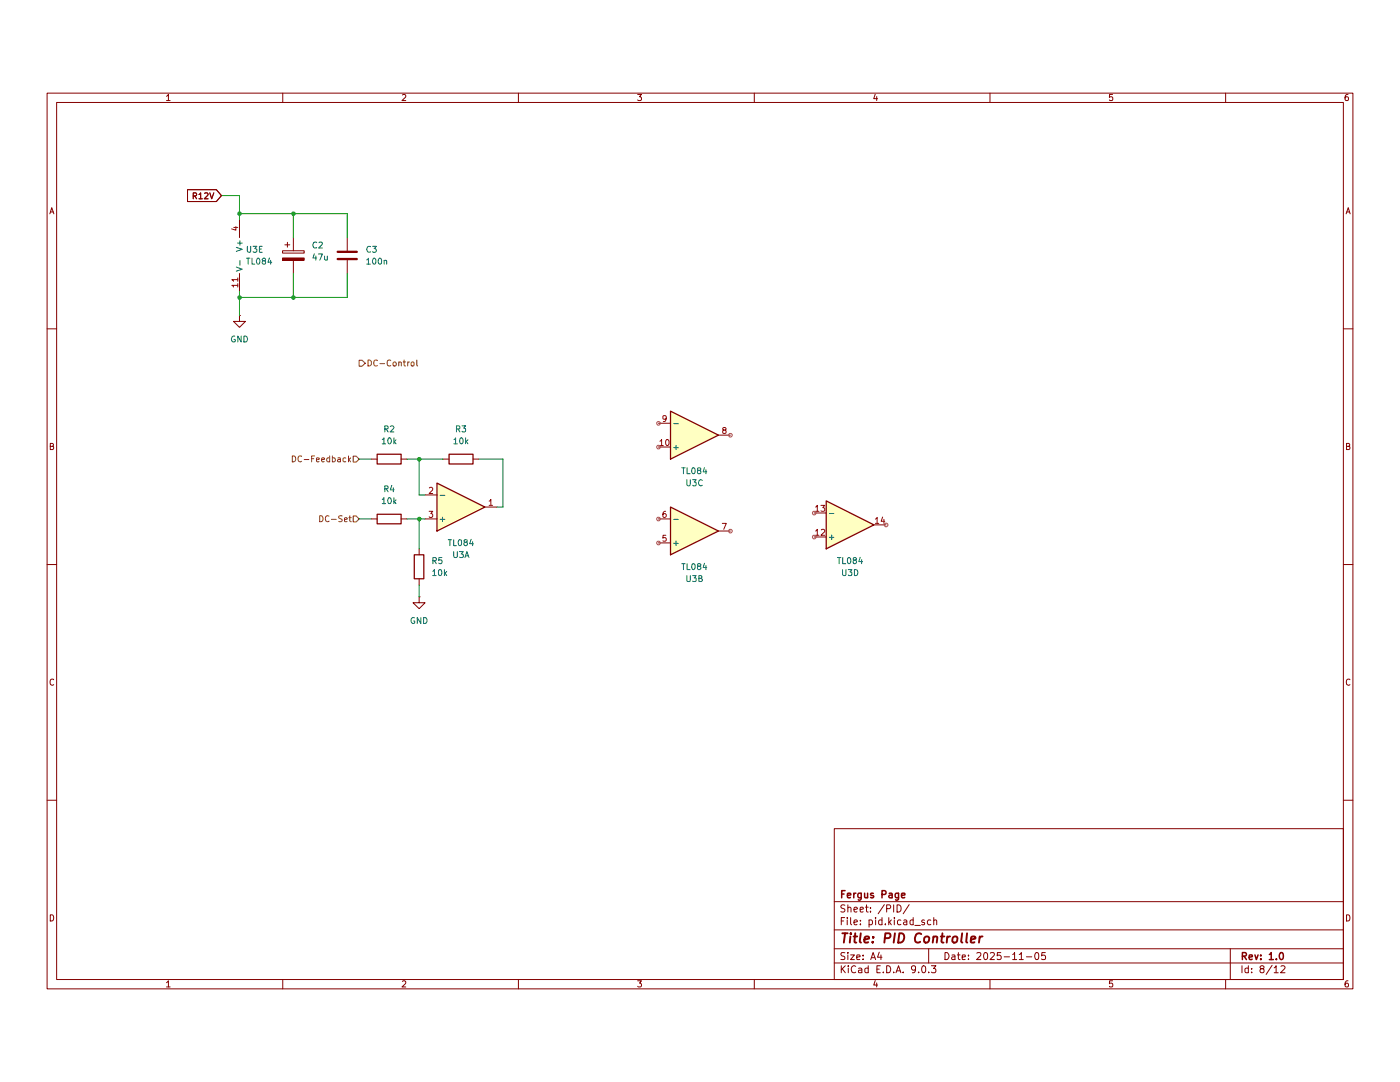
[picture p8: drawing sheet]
(kicad_sch
 (version 20250114)
 (generator "eeschema")
 (generator_version "9.0")
 (paper "A4")
 (title_block
  (title "PID Controller")
  (date "2025-11-05")
  (rev "1.0")
  (company "Fergus Page"))
 (lib_symbols
  (symbol "Amplifier_Operational:TL084"
   (pin_names
    (offset 0.127)) (exclude_from_sim no) (in_bom yes) (on_board yes)
   (property "Reference" "U" (at 0 5.08 0) (effects (font (size 1.27 1.27)) (justify left)))
   (property "Value" "TL084" (at 0 -5.08 0) (effects (font (size 1.27 1.27)) (justify left)))
   (property "Footprint" "" (at -1.27 2.54 0) (effects (font (size 1.27 1.27)) (hide yes)))
   (property "Datasheet" "http://www.ti.com/lit/ds/symlink/tl081.pdf" (at 1.27 5.08 0) (effects (font (size 1.27 1.27)) (hide yes)))
   (property "Description" "Quad JFET-Input Operational Amplifiers, DIP-14/SOIC-14/SSOP-14" (at 0 0 0) (effects (font (size 1.27 1.27)) (hide yes)))
   (property "ki_locked" "" (at 0 0 0) (effects (font (size 1.27 1.27))))
   (symbol "TL084_1_1"
    (polyline (pts (xy -5.08 5.08) (xy 5.08 0) (xy -5.08 -5.08) (xy -5.08 5.08)) (stroke (width 0.254) (type default)) (fill (type background)))
    (pin input line (at -7.62 2.54 0) (length 2.54) (name "+" (effects (font (size 1.27 1.27)))) (number "3" (effects (font (size 1.27 1.27)))))
    (pin input line (at -7.62 -2.54 0) (length 2.54) (name "-" (effects (font (size 1.27 1.27)))) (number "2" (effects (font (size 1.27 1.27)))))
    (pin output line (at 7.62 0 180) (length 2.54) (name "~" (effects (font (size 1.27 1.27)))) (number "1" (effects (font (size 1.27 1.27))))))
   (symbol "TL084_2_1"
    (polyline (pts (xy -5.08 5.08) (xy 5.08 0) (xy -5.08 -5.08) (xy -5.08 5.08)) (stroke (width 0.254) (type default)) (fill (type background)))
    (pin input line (at -7.62 2.54 0) (length 2.54) (name "+" (effects (font (size 1.27 1.27)))) (number "5" (effects (font (size 1.27 1.27)))))
    (pin input line (at -7.62 -2.54 0) (length 2.54) (name "-" (effects (font (size 1.27 1.27)))) (number "6" (effects (font (size 1.27 1.27)))))
    (pin output line (at 7.62 0 180) (length 2.54) (name "~" (effects (font (size 1.27 1.27)))) (number "7" (effects (font (size 1.27 1.27))))))
   (symbol "TL084_3_1"
    (polyline (pts (xy -5.08 5.08) (xy 5.08 0) (xy -5.08 -5.08) (xy -5.08 5.08)) (stroke (width 0.254) (type default)) (fill (type background)))
    (pin input line (at -7.62 2.54 0) (length 2.54) (name "+" (effects (font (size 1.27 1.27)))) (number "10" (effects (font (size 1.27 1.27)))))
    (pin input line (at -7.62 -2.54 0) (length 2.54) (name "-" (effects (font (size 1.27 1.27)))) (number "9" (effects (font (size 1.27 1.27)))))
    (pin output line (at 7.62 0 180) (length 2.54) (name "~" (effects (font (size 1.27 1.27)))) (number "8" (effects (font (size 1.27 1.27))))))
   (symbol "TL084_4_1"
    (polyline (pts (xy -5.08 5.08) (xy 5.08 0) (xy -5.08 -5.08) (xy -5.08 5.08)) (stroke (width 0.254) (type default)) (fill (type background)))
    (pin input line (at -7.62 2.54 0) (length 2.54) (name "+" (effects (font (size 1.27 1.27)))) (number "12" (effects (font (size 1.27 1.27)))))
    (pin input line (at -7.62 -2.54 0) (length 2.54) (name "-" (effects (font (size 1.27 1.27)))) (number "13" (effects (font (size 1.27 1.27)))))
    (pin output line (at 7.62 0 180) (length 2.54) (name "~" (effects (font (size 1.27 1.27)))) (number "14" (effects (font (size 1.27 1.27))))))
   (symbol "TL084_5_1"
    (pin power_in line (at -2.54 7.62 270) (length 3.81) (name "V+" (effects (font (size 1.27 1.27)))) (number "4" (effects (font (size 1.27 1.27)))))
    (pin power_in line (at -2.54 -7.62 90) (length 3.81) (name "V-" (effects (font (size 1.27 1.27)))) (number "11" (effects (font (size 1.27 1.27))))))
   (embedded_fonts no))
  (symbol "Device:C"
   (pin_numbers (hide yes))
   (pin_names
    (offset 0.254)) (exclude_from_sim no) (in_bom yes) (on_board yes)
   (property "Reference" "C" (at 0.635 2.54 0) (effects (font (size 1.27 1.27)) (justify left)))
   (property "Value" "C" (at 0.635 -2.54 0) (effects (font (size 1.27 1.27)) (justify left)))
   (property "Footprint" "" (at 0.9652 -3.81 0) (effects (font (size 1.27 1.27)) (hide yes)))
   (property "Datasheet" "~" (at 0 0 0) (effects (font (size 1.27 1.27)) (hide yes)))
   (property "Description" "Unpolarized capacitor" (at 0 0 0) (effects (font (size 1.27 1.27)) (hide yes)))
   (symbol "C_0_1"
    (polyline (pts (xy -2.032 0.762) (xy 2.032 0.762)) (stroke (width 0.508) (type default)) (fill (type none)))
    (polyline (pts (xy -2.032 -0.762) (xy 2.032 -0.762)) (stroke (width 0.508) (type default)) (fill (type none))))
   (symbol "C_1_1"
    (pin passive line (at 0 3.81 270) (length 2.794) (name "~" (effects (font (size 1.27 1.27)))) (number "1" (effects (font (size 1.27 1.27)))))
    (pin passive line (at 0 -3.81 90) (length 2.794) (name "~" (effects (font (size 1.27 1.27)))) (number "2" (effects (font (size 1.27 1.27))))))
   (embedded_fonts no))
  (symbol "Device:C_Polarized"
   (pin_numbers (hide yes))
   (pin_names
    (offset 0.254)) (exclude_from_sim no) (in_bom yes) (on_board yes)
   (property "Reference" "C" (at 0.635 2.54 0) (effects (font (size 1.27 1.27)) (justify left)))
   (property "Value" "C_Polarized" (at 0.635 -2.54 0) (effects (font (size 1.27 1.27)) (justify left)))
   (property "Footprint" "" (at 0.9652 -3.81 0) (effects (font (size 1.27 1.27)) (hide yes)))
   (property "Datasheet" "~" (at 0 0 0) (effects (font (size 1.27 1.27)) (hide yes)))
   (property "Description" "Polarized capacitor" (at 0 0 0) (effects (font (size 1.27 1.27)) (hide yes)))
   (symbol "C_Polarized_0_1"
    (rectangle (start -2.286 0.508) (end 2.286 1.016) (stroke (width 0) (type default)) (fill (type none)))
    (polyline (pts (xy -1.778 2.286) (xy -0.762 2.286)) (stroke (width 0) (type default)) (fill (type none)))
    (polyline (pts (xy -1.27 2.794) (xy -1.27 1.778)) (stroke (width 0) (type default)) (fill (type none)))
    (rectangle (start 2.286 -0.508) (end -2.286 -1.016) (stroke (width 0) (type default)) (fill (type outline))))
   (symbol "C_Polarized_1_1"
    (pin passive line (at 0 3.81 270) (length 2.794) (name "~" (effects (font (size 1.27 1.27)))) (number "1" (effects (font (size 1.27 1.27)))))
    (pin passive line (at 0 -3.81 90) (length 2.794) (name "~" (effects (font (size 1.27 1.27)))) (number "2" (effects (font (size 1.27 1.27))))))
   (embedded_fonts no))
  (symbol "Device:R"
   (pin_numbers (hide yes))
   (pin_names
    (offset 0)) (exclude_from_sim no) (in_bom yes) (on_board yes)
   (property "Reference" "R" (at 2.032 0 90) (effects (font (size 1.27 1.27))))
   (property "Value" "R" (at 0 0 90) (effects (font (size 1.27 1.27))))
   (property "Footprint" "" (at -1.778 0 90) (effects (font (size 1.27 1.27)) (hide yes)))
   (property "Datasheet" "~" (at 0 0 0) (effects (font (size 1.27 1.27)) (hide yes)))
   (property "Description" "Resistor" (at 0 0 0) (effects (font (size 1.27 1.27)) (hide yes)))
   (symbol "R_0_1"
    (rectangle (start -1.016 -2.54) (end 1.016 2.54) (stroke (width 0.254) (type default)) (fill (type none))))
   (symbol "R_1_1"
    (pin passive line (at 0 3.81 270) (length 1.27) (name "~" (effects (font (size 1.27 1.27)))) (number "1" (effects (font (size 1.27 1.27)))))
    (pin passive line (at 0 -3.81 90) (length 1.27) (name "~" (effects (font (size 1.27 1.27)))) (number "2" (effects (font (size 1.27 1.27))))))
   (embedded_fonts no))
  (symbol "power:GND"
   (power)
   (pin_numbers (hide yes))
   (pin_names
    (offset 0) (hide yes)) (exclude_from_sim no) (in_bom yes) (on_board yes)
   (property "Reference" "#PWR" (at 0 -6.35 0) (effects (font (size 1.27 1.27)) (hide yes)))
   (property "Value" "GND" (at 0 -3.81 0) (effects (font (size 1.27 1.27))))
   (property "Footprint" "" (at 0 0 0) (effects (font (size 1.27 1.27)) (hide yes)))
   (property "Datasheet" "" (at 0 0 0) (effects (font (size 1.27 1.27)) (hide yes)))
   (property "Description" "Power symbol creates a global label with name \"GND\" , ground" (at 0 0 0) (effects (font (size 1.27 1.27)) (hide yes)))
   (symbol "GND_0_1"
    (polyline (pts (xy 0 0) (xy 0 -1.27) (xy 1.27 -1.27) (xy 0 -2.54) (xy -1.27 -1.27) (xy 0 -1.27)) (stroke (width 0) (type default)) (fill (type none))))
   (symbol "GND_1_1"
    (pin power_in line (at 0 0 270) (length 0) (name "~" (effects (font (size 1.27 1.27)))) (number "1" (effects (font (size 1.27 1.27))))))
   (embedded_fonts no)))
 (junction
  (at 88.9 87.63)
  (diameter 0)
  (color 0 0 0 0))
 (junction
  (at 88.9 100.33)
  (diameter 0)
  (color 0 0 0 0))
 (junction
  (at 50.8 35.56)
  (diameter 0)
  (color 0 0 0 0))
 (junction
  (at 50.8 53.34)
  (diameter 0)
  (color 0 0 0 0))
 (junction
  (at 62.23 53.34)
  (diameter 0)
  (color 0 0 0 0))
 (junction
  (at 62.23 35.56)
  (diameter 0)
  (color 0 0 0 0))
 (wire
  (pts (xy 88.9 106.68) (xy 88.9 100.33))
  (stroke (width 0) (type default)))
 (wire
  (pts (xy 88.9 100.33) (xy 90.17 100.33))
  (stroke (width 0) (type default)))
 (wire
  (pts (xy 76.2 87.63) (xy 78.74 87.63))
  (stroke (width 0) (type default)))
 (wire
  (pts (xy 86.36 87.63) (xy 88.9 87.63))
  (stroke (width 0) (type default)))
 (wire
  (pts (xy 50.8 53.34) (xy 50.8 57.15))
  (stroke (width 0) (type default)))
 (wire
  (pts (xy 62.23 35.56) (xy 73.66 35.56))
  (stroke (width 0) (type default)))
 (wire
  (pts (xy 88.9 114.3) (xy 88.9 116.84))
  (stroke (width 0) (type default)))
 (wire
  (pts (xy 50.8 53.34) (xy 50.8 52.07))
  (stroke (width 0) (type default)))
 (wire
  (pts (xy 88.9 95.25) (xy 90.17 95.25))
  (stroke (width 0) (type default)))
 (wire
  (pts (xy 50.8 35.56) (xy 62.23 35.56))
  (stroke (width 0) (type default)))
 (wire
  (pts (xy 62.23 48.26) (xy 62.23 53.34))
  (stroke (width 0) (type default)))
 (wire
  (pts (xy 73.66 40.64) (xy 73.66 35.56))
  (stroke (width 0) (type default)))
 (wire
  (pts (xy 62.23 40.64) (xy 62.23 35.56))
  (stroke (width 0) (type default)))
 (wire
  (pts (xy 50.8 31.75) (xy 50.8 35.56))
  (stroke (width 0) (type default)))
 (wire
  (pts (xy 73.66 48.26) (xy 73.66 53.34))
  (stroke (width 0) (type default)))
 (wire
  (pts (xy 101.6 87.63) (xy 106.68 87.63))
  (stroke (width 0) (type default)))
 (wire
  (pts (xy 73.66 53.34) (xy 62.23 53.34))
  (stroke (width 0) (type default)))
 (wire
  (pts (xy 46.99 31.75) (xy 50.8 31.75))
  (stroke (width 0) (type default)))
 (wire
  (pts (xy 88.9 87.63) (xy 88.9 95.25))
  (stroke (width 0) (type default)))
 (wire
  (pts (xy 50.8 35.56) (xy 50.8 36.83))
  (stroke (width 0) (type default)))
 (wire
  (pts (xy 93.98 87.63) (xy 88.9 87.63))
  (stroke (width 0) (type default)))
 (wire
  (pts (xy 86.36 100.33) (xy 88.9 100.33))
  (stroke (width 0) (type default)))
 (wire
  (pts (xy 106.68 87.63) (xy 106.68 97.79))
  (stroke (width 0) (type default)))
 (wire
  (pts (xy 50.8 53.34) (xy 62.23 53.34))
  (stroke (width 0) (type default)))
 (wire
  (pts (xy 76.2 100.33) (xy 78.74 100.33))
  (stroke (width 0) (type default)))
 (wire
  (pts (xy 106.68 97.79) (xy 105.41 97.79))
  (stroke (width 0) (type default)))
 (global_label "R12V"
  (shape input)
  (at 46.99 31.75 180)
  (fields_autoplaced yes)
  (effects (font (size 1.27 1.27)) (justify right))
  (property "Intersheetrefs" "${INTERSHEET_REFS}" (at 39.2272 31.75 0) (effects (font (size 1.27 1.27)) (justify right) (hide yes))))
 (hierarchical_label "DC-Feedback"
  (shape input)
  (at 76.2 87.63 180)
  (effects (font (size 1.27 1.27)) (justify right)))
 (hierarchical_label "DC-Set"
  (shape input)
  (at 76.2 100.33 180)
  (effects (font (size 1.27 1.27)) (justify right)))
 (hierarchical_label "DC-Control"
  (shape output)
  (at 76.2 67.31 0)
  (effects (font (size 1.27 1.27)) (justify left)))
 (symbol
  (lib_id "Device:R")
  (at 82.55 87.63 90)
  (unit 1)
  (exclude_from_sim no)
  (in_bom yes)
  (on_board yes)
  (dnp no)
  (fields_autoplaced yes)
  (property "Reference" "R2" (at 82.55 81.28 90) (effects (font (size 1.27 1.27))))
  (property "Value" "10k" (at 82.55 83.82 90) (effects (font (size 1.27 1.27))))
  (property "Footprint" "" (at 82.55 89.408 90) (effects (font (size 1.27 1.27)) (hide yes)))
  (property "Datasheet" "~" (at 82.55 87.63 0) (effects (font (size 1.27 1.27)) (hide yes)))
  (property "Description" "Resistor" (at 82.55 87.63 0) (effects (font (size 1.27 1.27)) (hide yes)))
  (pin "2")
  (pin "1"))
 (symbol
  (lib_id "Amplifier_Operational:TL084")
  (at 147.32 82.55 0)
  (mirror x)
  (unit 3)
  (exclude_from_sim no)
  (in_bom yes)
  (on_board yes)
  (dnp no)
  (property "Reference" "U3" (at 147.32 92.71 0) (effects (font (size 1.27 1.27))))
  (property "Value" "TL084" (at 147.32 90.17 0) (effects (font (size 1.27 1.27))))
  (property "Footprint" "" (at 146.05 85.09 0) (effects (font (size 1.27 1.27)) (hide yes)))
  (property "Datasheet" "http://www.ti.com/lit/ds/symlink/tl081.pdf" (at 148.59 87.63 0) (effects (font (size 1.27 1.27)) (hide yes)))
  (property "Description" "Quad JFET-Input Operational Amplifiers, DIP-14/SOIC-14/SSOP-14" (at 147.32 82.55 0) (effects (font (size 1.27 1.27)) (hide yes)))
  (pin "6")
  (pin "4")
  (pin "9")
  (pin "5")
  (pin "7")
  (pin "10")
  (pin "12")
  (pin "2")
  (pin "8")
  (pin "14")
  (pin "11")
  (pin "3")
  (pin "1")
  (pin "13"))
 (symbol
  (lib_id "Amplifier_Operational:TL084")
  (at 147.32 102.87 0)
  (mirror x)
  (unit 2)
  (exclude_from_sim no)
  (in_bom yes)
  (on_board yes)
  (dnp no)
  (property "Reference" "U3" (at 147.32 113.03 0) (effects (font (size 1.27 1.27))))
  (property "Value" "TL084" (at 147.32 110.49 0) (effects (font (size 1.27 1.27))))
  (property "Footprint" "" (at 146.05 105.41 0) (effects (font (size 1.27 1.27)) (hide yes)))
  (property "Datasheet" "http://www.ti.com/lit/ds/symlink/tl081.pdf" (at 148.59 107.95 0) (effects (font (size 1.27 1.27)) (hide yes)))
  (property "Description" "Quad JFET-Input Operational Amplifiers, DIP-14/SOIC-14/SSOP-14" (at 147.32 102.87 0) (effects (font (size 1.27 1.27)) (hide yes)))
  (pin "6")
  (pin "4")
  (pin "9")
  (pin "5")
  (pin "7")
  (pin "10")
  (pin "12")
  (pin "2")
  (pin "8")
  (pin "14")
  (pin "11")
  (pin "3")
  (pin "1")
  (pin "13"))
 (symbol
  (lib_id "Device:C")
  (at 73.66 44.45 0)
  (unit 1)
  (exclude_from_sim no)
  (in_bom yes)
  (on_board yes)
  (dnp no)
  (fields_autoplaced yes)
  (property "Reference" "C3" (at 77.47 43.1799 0) (effects (font (size 1.27 1.27)) (justify left)))
  (property "Value" "100n" (at 77.47 45.7199 0) (effects (font (size 1.27 1.27)) (justify left)))
  (property "Footprint" "" (at 74.6252 48.26 0) (effects (font (size 1.27 1.27)) (hide yes)))
  (property "Datasheet" "~" (at 73.66 44.45 0) (effects (font (size 1.27 1.27)) (hide yes)))
  (property "Description" "Unpolarized capacitor" (at 73.66 44.45 0) (effects (font (size 1.27 1.27)) (hide yes)))
  (pin "2")
  (pin "1"))
 (symbol
  (lib_id "Device:R")
  (at 97.79 87.63 90)
  (unit 1)
  (exclude_from_sim no)
  (in_bom yes)
  (on_board yes)
  (dnp no)
  (fields_autoplaced yes)
  (property "Reference" "R3" (at 97.79 81.28 90) (effects (font (size 1.27 1.27))))
  (property "Value" "10k" (at 97.79 83.82 90) (effects (font (size 1.27 1.27))))
  (property "Footprint" "" (at 97.79 89.408 90) (effects (font (size 1.27 1.27)) (hide yes)))
  (property "Datasheet" "~" (at 97.79 87.63 0) (effects (font (size 1.27 1.27)) (hide yes)))
  (property "Description" "Resistor" (at 97.79 87.63 0) (effects (font (size 1.27 1.27)) (hide yes)))
  (pin "2")
  (pin "1"))
 (symbol
  (lib_id "Device:C_Polarized")
  (at 62.23 44.45 0)
  (unit 1)
  (exclude_from_sim no)
  (in_bom yes)
  (on_board yes)
  (dnp no)
  (fields_autoplaced yes)
  (property "Reference" "C2" (at 66.04 42.2909 0) (effects (font (size 1.27 1.27)) (justify left)))
  (property "Value" "47u" (at 66.04 44.8309 0) (effects (font (size 1.27 1.27)) (justify left)))
  (property "Footprint" "" (at 63.1952 48.26 0) (effects (font (size 1.27 1.27)) (hide yes)))
  (property "Datasheet" "~" (at 62.23 44.45 0) (effects (font (size 1.27 1.27)) (hide yes)))
  (property "Description" "Polarized capacitor" (at 62.23 44.45 0) (effects (font (size 1.27 1.27)) (hide yes)))
  (pin "1")
  (pin "2"))
 (symbol
  (lib_id "power:GND")
  (at 88.9 116.84 0)
  (unit 1)
  (exclude_from_sim no)
  (in_bom yes)
  (on_board yes)
  (dnp no)
  (fields_autoplaced yes)
  (property "Reference" "#PWR05" (at 88.9 123.19 0) (effects (font (size 1.27 1.27)) (hide yes)))
  (property "Value" "GND" (at 88.9 121.92 0) (effects (font (size 1.27 1.27))))
  (property "Footprint" "" (at 88.9 116.84 0) (effects (font (size 1.27 1.27)) (hide yes)))
  (property "Datasheet" "" (at 88.9 116.84 0) (effects (font (size 1.27 1.27)) (hide yes)))
  (property "Description" "Power symbol creates a global label with name \"GND\" , ground" (at 88.9 116.84 0) (effects (font (size 1.27 1.27)) (hide yes)))
  (pin "1"))
 (symbol
  (lib_id "Device:R")
  (at 82.55 100.33 90)
  (unit 1)
  (exclude_from_sim no)
  (in_bom yes)
  (on_board yes)
  (dnp no)
  (fields_autoplaced yes)
  (property "Reference" "R4" (at 82.55 93.98 90) (effects (font (size 1.27 1.27))))
  (property "Value" "10k" (at 82.55 96.52 90) (effects (font (size 1.27 1.27))))
  (property "Footprint" "" (at 82.55 102.108 90) (effects (font (size 1.27 1.27)) (hide yes)))
  (property "Datasheet" "~" (at 82.55 100.33 0) (effects (font (size 1.27 1.27)) (hide yes)))
  (property "Description" "Resistor" (at 82.55 100.33 0) (effects (font (size 1.27 1.27)) (hide yes)))
  (pin "2")
  (pin "1"))
 (symbol
  (lib_id "Device:R")
  (at 88.9 110.49 0)
  (unit 1)
  (exclude_from_sim no)
  (in_bom yes)
  (on_board yes)
  (dnp no)
  (fields_autoplaced yes)
  (property "Reference" "R5" (at 91.44 109.2199 0) (effects (font (size 1.27 1.27)) (justify left)))
  (property "Value" "10k" (at 91.44 111.7599 0) (effects (font (size 1.27 1.27)) (justify left)))
  (property "Footprint" "" (at 87.122 110.49 90) (effects (font (size 1.27 1.27)) (hide yes)))
  (property "Datasheet" "~" (at 88.9 110.49 0) (effects (font (size 1.27 1.27)) (hide yes)))
  (property "Description" "Resistor" (at 88.9 110.49 0) (effects (font (size 1.27 1.27)) (hide yes)))
  (pin "2")
  (pin "1"))
 (symbol
  (lib_id "power:GND")
  (at 50.8 57.15 0)
  (unit 1)
  (exclude_from_sim no)
  (in_bom yes)
  (on_board yes)
  (dnp no)
  (fields_autoplaced yes)
  (property "Reference" "#PWR04" (at 50.8 63.5 0) (effects (font (size 1.27 1.27)) (hide yes)))
  (property "Value" "GND" (at 50.8 62.23 0) (effects (font (size 1.27 1.27))))
  (property "Footprint" "" (at 50.8 57.15 0) (effects (font (size 1.27 1.27)) (hide yes)))
  (property "Datasheet" "" (at 50.8 57.15 0) (effects (font (size 1.27 1.27)) (hide yes)))
  (property "Description" "Power symbol creates a global label with name \"GND\" , ground" (at 50.8 57.15 0) (effects (font (size 1.27 1.27)) (hide yes)))
  (pin "1"))
 (symbol
  (lib_id "Amplifier_Operational:TL084")
  (at 53.34 44.45 0)
  (unit 5)
  (exclude_from_sim no)
  (in_bom yes)
  (on_board yes)
  (dnp no)
  (fields_autoplaced yes)
  (property "Reference" "U3" (at 52.07 43.1799 0) (effects (font (size 1.27 1.27)) (justify left)))
  (property "Value" "TL084" (at 52.07 45.7199 0) (effects (font (size 1.27 1.27)) (justify left)))
  (property "Footprint" "" (at 52.07 41.91 0) (effects (font (size 1.27 1.27)) (hide yes)))
  (property "Datasheet" "http://www.ti.com/lit/ds/symlink/tl081.pdf" (at 54.61 39.37 0) (effects (font (size 1.27 1.27)) (hide yes)))
  (property "Description" "Quad JFET-Input Operational Amplifiers, DIP-14/SOIC-14/SSOP-14" (at 53.34 44.45 0) (effects (font (size 1.27 1.27)) (hide yes)))
  (pin "6")
  (pin "4")
  (pin "9")
  (pin "5")
  (pin "7")
  (pin "10")
  (pin "12")
  (pin "2")
  (pin "8")
  (pin "14")
  (pin "11")
  (pin "3")
  (pin "1")
  (pin "13"))
 (symbol
  (lib_id "Amplifier_Operational:TL084")
  (at 97.79 97.79 0)
  (mirror x)
  (unit 1)
  (exclude_from_sim no)
  (in_bom yes)
  (on_board yes)
  (dnp no)
  (property "Reference" "U3" (at 97.79 107.95 0) (effects (font (size 1.27 1.27))))
  (property "Value" "TL084" (at 97.79 105.41 0) (effects (font (size 1.27 1.27))))
  (property "Footprint" "" (at 96.52 100.33 0) (effects (font (size 1.27 1.27)) (hide yes)))
  (property "Datasheet" "http://www.ti.com/lit/ds/symlink/tl081.pdf" (at 99.06 102.87 0) (effects (font (size 1.27 1.27)) (hide yes)))
  (property "Description" "Quad JFET-Input Operational Amplifiers, DIP-14/SOIC-14/SSOP-14" (at 97.79 97.79 0) (effects (font (size 1.27 1.27)) (hide yes)))
  (pin "6")
  (pin "4")
  (pin "9")
  (pin "5")
  (pin "7")
  (pin "10")
  (pin "12")
  (pin "2")
  (pin "8")
  (pin "14")
  (pin "11")
  (pin "3")
  (pin "1")
  (pin "13"))
 (symbol
  (lib_id "Amplifier_Operational:TL084")
  (at 180.34 101.6 0)
  (mirror x)
  (unit 4)
  (exclude_from_sim no)
  (in_bom yes)
  (on_board yes)
  (dnp no)
  (property "Reference" "U3" (at 180.34 111.76 0) (effects (font (size 1.27 1.27))))
  (property "Value" "TL084" (at 180.34 109.22 0) (effects (font (size 1.27 1.27))))
  (property "Footprint" "" (at 179.07 104.14 0) (effects (font (size 1.27 1.27)) (hide yes)))
  (property "Datasheet" "http://www.ti.com/lit/ds/symlink/tl081.pdf" (at 181.61 106.68 0) (effects (font (size 1.27 1.27)) (hide yes)))
  (property "Description" "Quad JFET-Input Operational Amplifiers, DIP-14/SOIC-14/SSOP-14" (at 180.34 101.6 0) (effects (font (size 1.27 1.27)) (hide yes)))
  (pin "6")
  (pin "4")
  (pin "9")
  (pin "5")
  (pin "7")
  (pin "10")
  (pin "12")
  (pin "2")
  (pin "8")
  (pin "14")
  (pin "11")
  (pin "3")
  (pin "1")
  (pin "13")))
